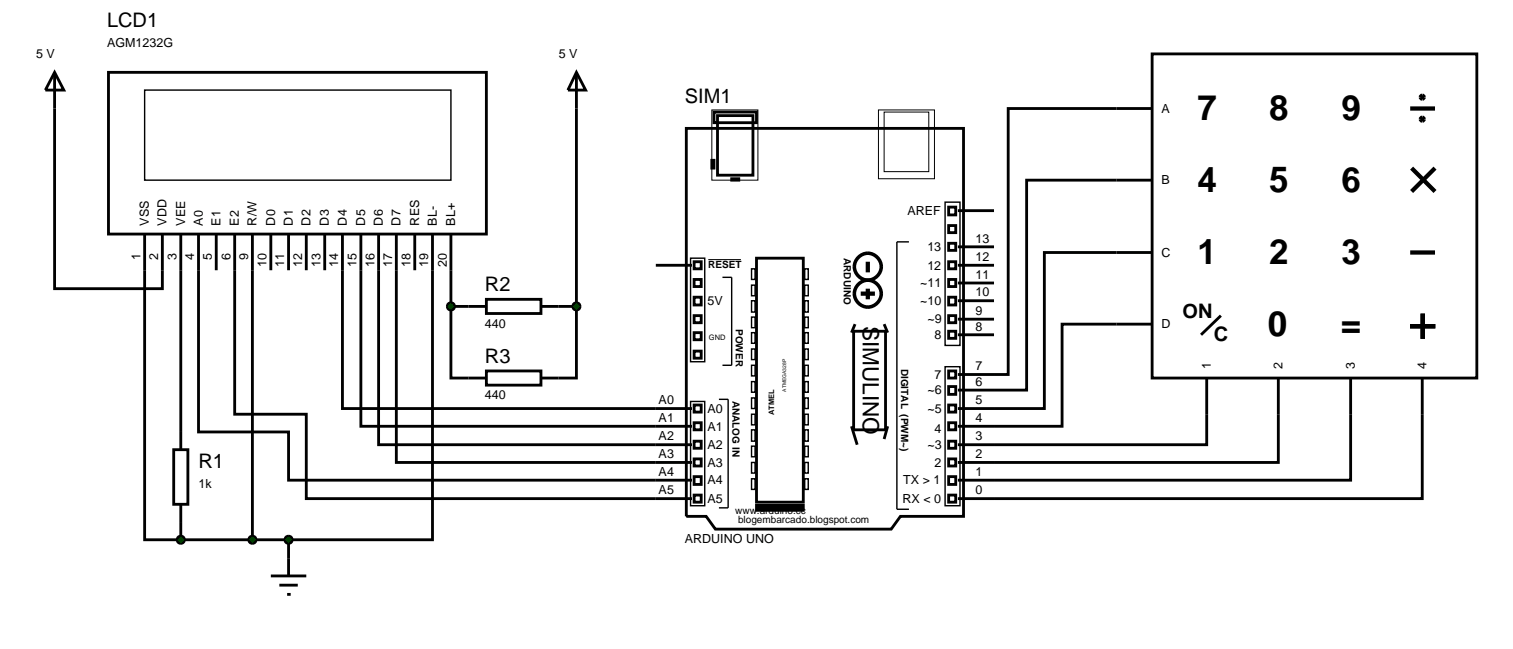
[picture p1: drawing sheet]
<svg xmlns="http://www.w3.org/2000/svg" width="213mm" height="91mm" viewBox="0 0 213 91" stroke-linecap="round" stroke-linejoin="round" font-family="sans-serif">
<g fill="none" stroke="#000" stroke-width=".4">
<path d="M7.7 10.2v30.5h15.2v-7.7M7.7 10.2l1.3 2.5h-2.6zM15.3 10.2h53.3v22.8h-53.3zM81.3 15.3v27.9M96.8 18.1h39.1v54.7h-8.9l-1.3 1.8h-24.8l-1.3-1.8h-2.8zM100.7 15.8h6v1.5h-6zM101.2 16.3h5v8.4h-5zM157.5 15.3h-15.3v37.5h-7.1M20.4 33v43.1h5.1M25.5 33v30.4M28 33v27.9h12.7v6.8h56.9M30.5 33v5.1"/>
<path d="M33.1 33v25.4h10.1v11.9h54.4M35.6 33v43.1M38.2 33v5.1M40.7 33v5.1M43.2 33v5.1M45.8 33v5.1M48.3 33v24.6h49.3M50.9 33v27.1h46.7M53.4 33v29.7h44.2M55.9 33v32.2h41.7M58.5 33v5.1M61 33v43.1h-20.3"/>
<path d="M63.6 33v10.2M92.5 37.4h5.1M97.9 39.4h1v1h-1zM97.9 36.9h1v1h-1zM100.4 22.6h.3v1.1h-.3zM103.2 25.2h1v.2h-1zM106.7 36.4h6.6v34.4h-6.6zM133.8 29.2h1v1.1h-1zM133.8 34.3h1v1h-1zM133.8 36.9h1v1h-1zM133.8 39.4h1v1h-1zM133.8 31.8h1v1h-1z"/>
<path d="M135.1 39.9h5.1M135.1 37.4h5.1M135.1 34.8h5.1M135.1 29.7h5.1M157.5 25.4h-12.7v29.6h-9.7M157.5 35.6h-10.2v22h-12.2M63.6 43.2v10.1h2.5M63.6 43.2h2.5M78.8 43.2h2.5M81.3 43.2v10.1h-2.5M97.9 44.5h1v1h-1zM97.9 49.5h1v1h-1z"/>
<path d="M97.9 57.1h1v1h-1zM97.9 59.6h1v1h-1zM97.9 46.9h1v1h-1zM97.9 41.9h1v1.1h-1zM120.4 46.7h4.5v13.9h-4.5zM120.6 45.7l-.5 1.2M124.7 45.7l.5 1.2M133.8 41.9h1v1.1h-1zM133.8 44.5h1v1h-1zM133.8 52.3h1v1h-1zM133.8 54.5h1v1.1h-1zM133.8 57.1h1v1h-1z"/>
<path d="M133.8 59.6h1v1h-1zM133.8 46.7h1v1h-1zM135.1 47.2h5.1M135.1 45h5.1M135.1 42.4h5.1M157.5 45.7h-7.7v14.4h-14.7M170.2 58.4v4.3h-35.1M180.3 58.4v6.8h-45.2M190.5 58.4v9.3h-55.4M200.6 58.4v11.9h-65.5M24.5 63.4h2v7.7h-2zM25.5 71.1v5"/>
<path d="M25.5 76.1h15.2M40.7 76.1v5.1M97.9 62.2h1v1h-1zM97.9 64.7h1v1h-1zM97.9 67.2h1v1.1h-1zM97.9 69.8h1v1h-1zM120.1 60.1l.8 2.6M125.2 60.1l-.5 1.8M133.8 62.2h1v1h-1zM133.8 64.7h1v1h-1zM133.8 67.2h1v1.1h-1zM133.8 69.8h1v1h-1z"/>
<path d="M38.2 81.2h5M39.4 82.5h2.6M40.5 83.8h.5"/>
</g>
<g fill="none" stroke="#000" stroke-width=".2">
<path d="M20.4 12.7h43.2v12.7h-43.2zM97.4 36.4h2v14.6h-2zM101.9 39.1h1.3v12.4h-1.3M106 37.9h.5v1.5h-.5zM113.5 37.9h.5v1.5h-.5zM128.2 34.1h-1.7v37.7h1.7M133.3 28.5h2.1v20.2h-2.1zM97.4 56.6h2v14.7h-2zM101.4 56.3h1.3v15.3h-1.3M106 40.2h.5v1.5h-.5zM106 42.4h.5v1.6h-.5zM106 44.7h.5v1.5h-.5z"/>
<path d="M106 46.9h.5v1.5h-.5zM106 49.2h.5v1.5h-.5zM106 51.5h.5v1.5h-.5zM106 53.8h.5v1.5h-.5zM106 56.1h.5v1.5h-.5zM106 58.4h.5v1.5h-.5zM113.5 40.2h.5v1.5h-.5zM113.5 42.4h.5v1.6h-.5zM113.5 44.7h.5v1.5h-.5zM113.5 46.9h.5v1.5h-.5zM113.5 49.2h.5v1.5h-.5zM113.5 51.5h.5v1.5h-.5z"/>
<path d="M113.5 53.8h.5v1.5h-.5zM113.5 56.1h.5v1.5h-.5zM113.5 58.4h.5v1.5h-.5zM133.3 51.7h2.1v19.6h-2.1zM106 60.6h.5v1.6h-.5zM106 62.9h.5v1.5h-.5zM106 65.2h.5v1.5h-.5zM106 67.5h.5v1.5h-.5zM113.5 60.6h.5v1.6h-.5zM113.5 62.9h.5v1.5h-.5zM113.5 65.2h.5v1.5h-.5zM113.5 67.5h.5v1.5h-.5z"/>
</g>
<g fill="none" stroke="#000" stroke-width=".5">
<circle cx="122.4" cy="37.6" r="1.89"/>
<circle cx="122.4" cy="41.4" r="1.89"/>
</g>
<path d="M122.4 36.9v1.5M121.4 41.4h2M122.4 40.7v1.5" fill="none" stroke="#000" stroke-width=".6" stroke-linecap="butt"/>
<path d="M100.4 15.5h6.5v9.9h-6.5zM123.9 15.5h7.9v9.7h-7.9zM124.7 15.8h6.3v8.4h-6.3zM99.9 36.6h4.6" fill="none" stroke="#000" stroke-width=".14"/>
<path d="M106.5 71.6h7" fill="none" stroke="#000" stroke-width="1.1" stroke-linecap="butt"/>
<g fill="#004000" stroke="#000" stroke-width=".4">
<path d="M25.1 75.8l.4-.2-.5 .5zM25.5 75.6l.3 .1 .2 .4zM26 76.1l-.2 .4-.3 .1zM25 76.1l.5 .5-.4-.2z"/>
<path d="M40.4 75.7l.3-.1-.5 .5zM40.7 75.6l.4 .2 .1 .3zM41.2 76.1l-.1 .3-.4 .2zM40.2 76.1l.5 .5-.4-.2z"/>
</g>
<g fill="#004000">
<path d="M25 76.1l.5-.5 .5 .5-.5 .5z"/>
<path d="M40.2 76.1l.5-.5 .5 .5-.5 .5z"/>
</g>
<path d="M66.1 43.2h2.5M66.1 53.3h2.5M68.6 42.2h7.7v2h-7.7zM68.6 52.3h7.7v2h-7.7zM76.3 43.2h2.5M76.3 53.3h2.5" fill="none" stroke="#000" stroke-width=".4"/>
<path d="M63.3 42.8l.3-.1-.5 .5zM63.6 42.7l.4 .2 .1 .3zM63.6 43.7l.5-.5-.2 .4zM63.1 43.2l.5 .5-.3-.1z" fill="#004000" stroke="#000" stroke-width=".4"/>
<path d="M63.6 42.7l.5 .5-.5 .5-.5-.5z" fill="#004000"/>
<path d="M81.3 10.2l1.3 2.5h-2.5zM81.3 10.2v5.1" fill="none" stroke="#000" stroke-width=".4"/>
<g fill="#004000" stroke="#000" stroke-width=".4">
<path d="M80.9 42.9l.4-.2-.5 .5zM81.3 42.7l.4 .2 .1 .3zM81.3 43.7l.5-.5-.2 .4zM80.8 43.2l.5 .5-.3-.1z"/>
<path d="M35.2 75.8l.4-.2-.5 .5zM35.6 75.6l.3 .1 .2 .4zM36.1 76.1l-.1 .3-.4 .2zM35.1 76.1l.5 .5-.4-.2z"/>
</g>
<g fill="#004000">
<path d="M80.8 43.2l.5-.5 .5 .5-.5 .5z"/>
<path d="M35.1 76.1l.5-.5 .5 .5-.5 .5z"/>
</g>
<path d="M157.5 15.3h5M162.5 7.6h45.8v45.7h-45.8zM157.5 25.4h5M157.5 35.6h5M157.5 45.7h5M170.2 53.3v5.1M172.2 44.5l-2.8 2.7M180.3 53.3v5.1M190.5 53.3v5.1M200.6 53.3v5.1" fill="none" stroke="#000" stroke-width=".4"/>
<g fill="none" stroke="#000" stroke-width=".6" stroke-linecap="butt">
<path d="M198.9 15.3h3.5M198.9 35.6h3.5M199.1 23.7l3.3 3.3M202.4 23.7l-3.3 3.3"/>
<circle cx="200.6" cy="13.7" r=".2"/>
<circle cx="200.6" cy="16.8" r=".2"/>
</g>
<text font-size="7.1" x="198.6" y="48">+</text>
<g font-size="4.9">
<text x="168.9" y="17">7</text>
<text x="179" y="17">8</text>
<text x="189.2" y="17">9</text>
<text x="168.9" y="27.1">4</text>
<text x="179" y="27.1">5</text>
<text x="189.2" y="27.1">6</text>
<text x="168.9" y="37.3">1</text>
<text x="179" y="37.3">2</text>
<text x="189.2" y="37.3">3</text>
<text x="178.8" y="47.4">0</text>
<text x="189.1" y="47.4">=</text>
</g>
<text font-size="3.2" x="121.7" y="46" transform="rotate(90 121.7 46)">SIMULINO</text>
<g font-size="2.8">
<text x="15.1" y="3.9">LCD1</text>
<text x="96.6" y="14.6">SIM1</text>
<text x="68.4" y="41.1">R2</text>
<text x="166.8" y="44.9">ON</text>
<text x="68.4" y="51.2">R3</text>
<text x="171.2" y="48.1">C</text>
<text x="28" y="66">R1</text>
</g>
<g font-size="1.8">
<text x="5.1" y="8.2">5 V</text>
<text x="15.1" y="6.7">AGM1232G</text>
<text x="78.8" y="8.2">5 V</text>
<text x="163.8" y="15.9">A</text>
<text x="163.8" y="26">B</text>
<text x="21" y="31.8" transform="rotate(-90 21 31.8)">VSS</text>
<text x="23.5" y="31.8" transform="rotate(-90 23.5 31.8)">VDD</text>
<text x="26.1" y="31.8" transform="rotate(-90 26.1 31.8)">VEE</text>
<text x="28.6" y="31.8" transform="rotate(-90 28.6 31.8)">A0</text>
<text x="31.1" y="31.8" transform="rotate(-90 31.1 31.8)">E1</text>
<text x="33.7" y="31.8" transform="rotate(-90 33.7 31.8)">E2</text>
<text x="36.2" y="31.8" transform="rotate(-90 36.2 31.8)">R/W</text>
<text x="38.8" y="31.8" transform="rotate(-90 38.8 31.8)">D0</text>
<text x="41.3" y="31.8" transform="rotate(-90 41.3 31.8)">D1</text>
<text x="43.8" y="31.8" transform="rotate(-90 43.8 31.8)">D2</text>
<text x="46.4" y="31.8" transform="rotate(-90 46.4 31.8)">D3</text>
<text x="48.9" y="31.8" transform="rotate(-90 48.9 31.8)">D4</text>
<text x="51.5" y="31.8" transform="rotate(-90 51.5 31.8)">D5</text>
<text x="54" y="31.8" transform="rotate(-90 54 31.8)">D6</text>
<text x="56.5" y="31.8" transform="rotate(-90 56.5 31.8)">D7</text>
<text x="59.1" y="31.8" transform="rotate(-90 59.1 31.8)">RES</text>
<text x="61.6" y="31.8" transform="rotate(-90 61.6 31.8)">BL-</text>
<text x="64.2" y="31.8" transform="rotate(-90 64.2 31.8)">BL+</text>
<text x="128" y="30.3">AREF</text>
<text x="130.8" y="35.4">13</text>
<text x="137.6" y="34.2">13</text>
<text x="19.8" y="36.6" transform="rotate(-90 19.8 36.6)">1</text>
<text x="22.3" y="36.6" transform="rotate(-90 22.3 36.6)">2</text>
<text x="24.9" y="36.6" transform="rotate(-90 24.9 36.6)">3</text>
<text x="27.4" y="36.6" transform="rotate(-90 27.4 36.6)">4</text>
<text x="29.9" y="36.6" transform="rotate(-90 29.9 36.6)">5</text>
<text x="32.5" y="36.6" transform="rotate(-90 32.5 36.6)">6</text>
<text x="35" y="36.6" transform="rotate(-90 35 36.6)">9</text>
<text x="37.6" y="37.6" transform="rotate(-90 37.6 37.6)">10</text>
<text x="40.1" y="37.6" transform="rotate(-90 40.1 37.6)">11</text>
<text x="42.6" y="37.6" transform="rotate(-90 42.6 37.6)">12</text>
<text x="45.2" y="37.6" transform="rotate(-90 45.2 37.6)">13</text>
<text x="47.7" y="37.6" transform="rotate(-90 47.7 37.6)">14</text>
<text x="50.3" y="37.6" transform="rotate(-90 50.3 37.6)">15</text>
<text x="52.8" y="37.6" transform="rotate(-90 52.8 37.6)">16</text>
<text x="55.3" y="37.6" transform="rotate(-90 55.3 37.6)">17</text>
<text x="57.9" y="37.6" transform="rotate(-90 57.9 37.6)">18</text>
<text x="60.4" y="37.6" transform="rotate(-90 60.4 37.6)">19</text>
<text x="63" y="37.6" transform="rotate(-90 63 37.6)">20</text>
<text x="129.8" y="40.5">~11</text>
<text x="130.8" y="38">12</text>
<text x="137.6" y="41.8">10</text>
<text x="137.6" y="39.3">11</text>
<text x="137.6" y="36.8">12</text>
<text x="163.8" y="36.2">C</text>
<text x="68.4" y="46.2">440</text>
<text x="99.8" y="43">5V</text>
<text x="129.8" y="43">~10</text>
<text x="130.8" y="45.6">~9</text>
<text x="131.8" y="47.8">8</text>
<text x="137.6" y="46.6">8</text>
<text x="137.6" y="44.4">9</text>
<text x="163.8" y="46.3">D</text>
<text x="131.8" y="53.4">7</text>
<text x="137.6" y="52.2">7</text>
<text x="170.8" y="52" transform="rotate(-90 170.8 52)">1</text>
<text x="180.9" y="52" transform="rotate(-90 180.9 52)">2</text>
<text x="191.1" y="52" transform="rotate(-90 191.1 52)">3</text>
<text x="201.2" y="52" transform="rotate(-90 201.2 52)">4</text>
<text x="68.4" y="56.3">440</text>
<text x="92.9" y="59.5">A1</text>
<text x="92.9" y="57">A0</text>
<text x="99.8" y="58.2">A0</text>
<text x="130.8" y="55.6">~6</text>
<text x="130.8" y="58.2">~5</text>
<text x="137.6" y="59.5">4</text>
<text x="137.6" y="57">5</text>
<text x="137.6" y="54.4">6</text>
<text x="92.9" y="64.6">A3</text>
<text x="92.9" y="62.1">A2</text>
<text x="99.8" y="60.7">A1</text>
<text x="99.8" y="63.3">A2</text>
<text x="99.8" y="65.8">A3</text>
<text x="130.8" y="63.3">~3</text>
<text x="131.8" y="61">4</text>
<text x="131.8" y="65.8">2</text>
<text x="137.6" y="64.6">2</text>
<text x="137.6" y="62.1">3</text>
<text x="28" y="68.8">1k</text>
<text x="92.9" y="69.7">A5</text>
<text x="92.9" y="67.1">A4</text>
<text x="99.8" y="68.3">A4</text>
<text x="99.8" y="70.9">A5</text>
<text x="127.3" y="70.9">RX &lt; 0</text>
<text x="127.4" y="68.3">TX &gt; 1</text>
<text x="137.6" y="69.7">0</text>
<text x="137.6" y="67.1">1</text>
<text x="96.6" y="76.6">ARDUINO UNO</text>
</g>
<g font-size="1.4">
<text x="99.9" y="37.8">RESET</text>
<text x="119" y="36.4" transform="rotate(90 119 36.4)">ARDUINO</text>
<text x="103.8" y="46.4" transform="rotate(90 103.8 46.4)">POWER</text>
<text x="127.1" y="52" transform="rotate(90 127.1 52)">DIGITAL (PWM~)</text>
<text x="103.3" y="56.5" transform="rotate(90 103.3 56.5)">ANALOG IN</text>
<text x="103.7" y="72.5">www.arduino.cc</text>
<text x="104.1" y="73.7">blogembarcado.blogspot.com</text>
</g>
<g font-size="1.1">
<text x="100" y="48">GND</text>
<text x="109.2" y="58.6" transform="rotate(-90 109.2 58.6)">ATMEL</text>
</g>
<text font-size=".7" x="110.9" y="55.2" transform="rotate(-90 110.9 55.2)">ATMEGA328P</text>
</svg>
